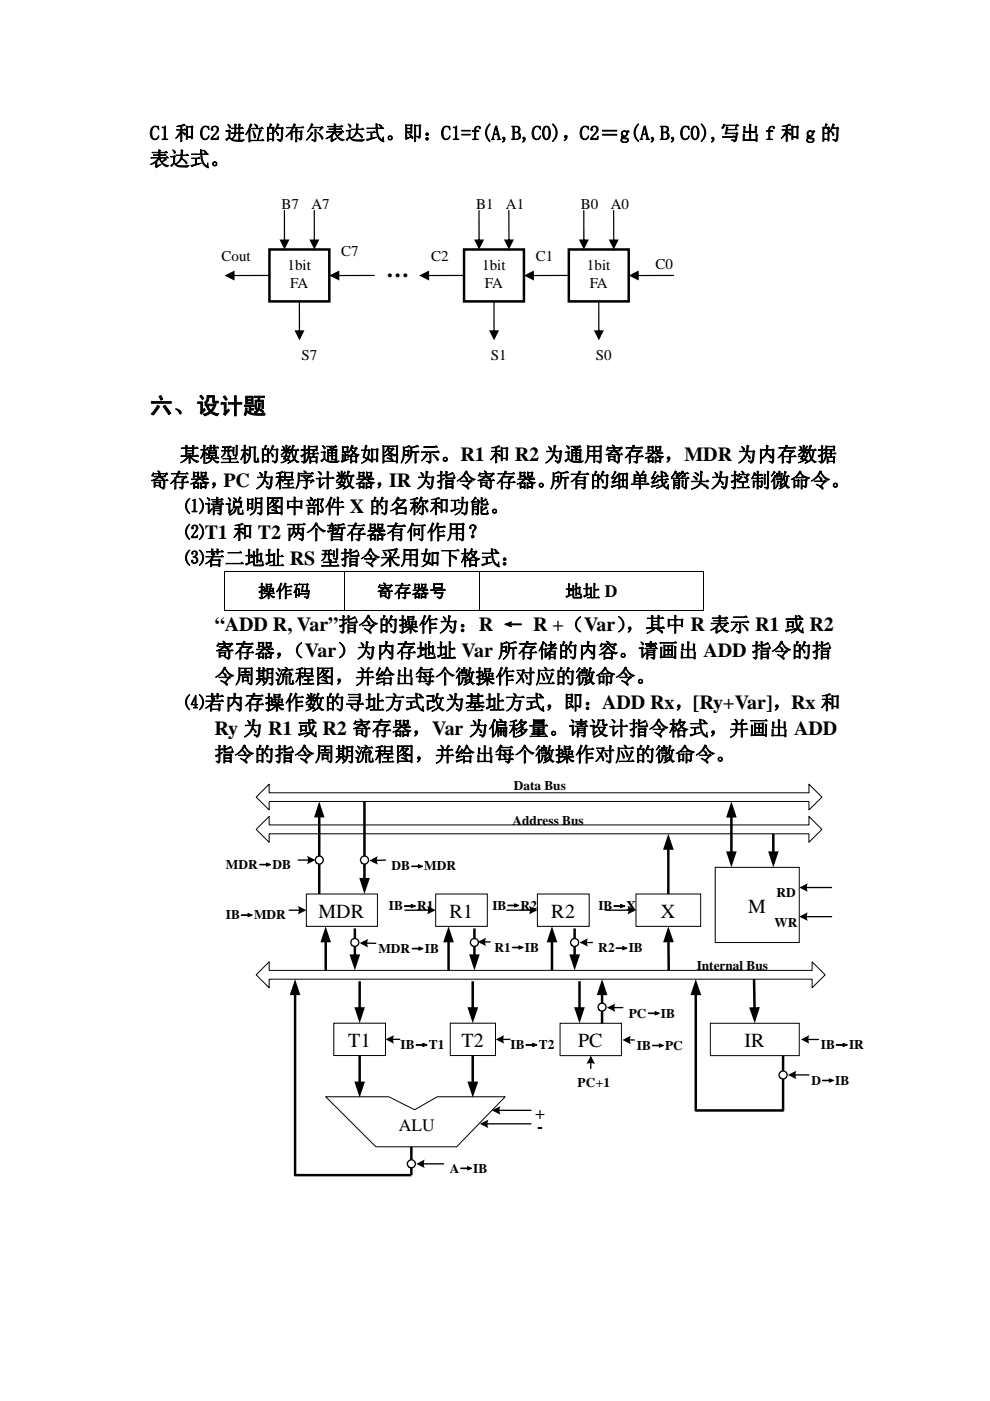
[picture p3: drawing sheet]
<svg xmlns="http://www.w3.org/2000/svg" width="210mm" height="297mm" viewBox="0 0 210 297" stroke-linecap="round" stroke-linejoin="round" font-family="sans-serif">
<path d="M47.5 121h.2v.2h-.2zM149.1 121h.2v.2h-.2zM149.1 129.5h.2v.1h-.2z" fill="#000"/>
<path d="M47.5 121.1h101.8M47.5 129.5h25.4M47.6 121.2v8.4M73 121.2v8.4M73.1 129.5h28.4M101.6 121.2v8.4M101.7 129.5h47.4M149.2 121.2v8.4" fill="none" stroke="#000" stroke-width=".21"/>
<path d="M69.1 232.5h13.4l5.4 2.8 4.9-2.8h14.3l-10.2 10.6h-17.2z" fill-rule="evenodd" fill="#fff"/>
<path d="M69.1 232.5h13.4l5.4 2.8 4.9-2.8h14.3l-10.2 10.6h-17.2z" fill="none" stroke="#000" stroke-width=".21"/>
<path d="M70.8 216.9h11v6.9h-11z" fill="#fff"/>
<path d="M70.8 216.9h11v6.9h-11z" fill="none" stroke="#000" stroke-width=".21"/>
<path d="M95.5 216.9h9.6v6.9h-9.6z" fill="#fff"/>
<path d="M95.5 216.9h9.6v6.9h-9.6z" fill="none" stroke="#000" stroke-width=".21"/>
<path d="M57.1 203.9v1.8h115.2v-1.8l2.7 2.8-2.7 2.7v-1.8h-115.2v1.8l-2.8-2.7z" fill-rule="evenodd" fill="#fff"/>
<path d="M57.1 203.9v1.8h115.2v-1.8l2.7 2.8-2.7 2.7v-1.8h-115.2v1.8l-2.8-2.7z" fill="none" stroke="#000" stroke-width=".21"/>
<path d="M62.6 210.7v38.5h24.6M76.3 208v5.8M100.3 208v5.8M76.3 223.8v5.8M100.3 223.8v5.8" fill="none" stroke="#000" stroke-width=".53"/>
<path d="M62.6 207.6l1.1 3.4h-2.3zM75.2 213.6h2.2l-1.1 3.3zM99.1 213.6h2.3l-1.1 3.3zM75.2 229.3h2.2l-1.1 3.4zM99.1 229.3h2.3l-1.1 3.4z" fill="#000"/>
<path d="M92.4 189.5h11v6.9h-11z" fill="#fff"/>
<path d="M92.4 189.5h11v6.9h-11z" fill="none" stroke="#000" stroke-width=".21"/>
<path d="M114 189.5h11v6.9h-11z" fill="#fff"/>
<path d="M114 189.5h11v6.9h-11z" fill="none" stroke="#000" stroke-width=".21"/>
<path d="M54.3 169l2.8-2.7v1.8h114.5v-1.8l2.7 2.7-2.7 2.7v-1.8h-114.5v1.8z" fill-rule="evenodd" fill="#fff"/>
<path d="M54.3 169l2.8-2.7v1.8h114.5v-1.8l2.7 2.7-2.7 2.7v-1.8h-114.5v1.8z" fill="none" stroke="#000" stroke-width=".21"/>
<path d="M151.7 183.9h17.8v15.9h-17.8z" fill="#fff"/>
<path d="M151.7 183.9h17.8v15.9h-17.8z" fill="none" stroke="#000" stroke-width=".21"/>
<path d="M57.1 173.1v1.8h114.5v-1.8l2.7 2.8-2.7 2.7v-1.8h-114.5v1.8l-2.8-2.7z" fill-rule="evenodd" fill="#fff"/>
<path d="M57.1 173.1v1.8h114.5v-1.8l2.7 2.8-2.7 2.7v-1.8h-114.5v1.8l-2.8-2.7z" fill="none" stroke="#000" stroke-width=".21"/>
<path d="M155.1 173v7.8M164 176.8v4" fill="none" stroke="#000" stroke-width=".53"/>
<path d="M155.1 169.9l1.2 3.4h-2.3zM154 180.5h2.3l-1.2 3.4zM162.9 180.5h2.3l-1.2 3.4z" fill="#000"/>
<path d="M134.9 189.5h13.7v6.9h-13.7z" fill="#fff"/>
<path d="M134.9 189.5h13.7v6.9h-13.7z" fill="none" stroke="#000" stroke-width=".21"/>
<path d="M141.8 179.9v9.6M141.8 199.5v6.2" fill="none" stroke="#000" stroke-width=".53"/>
<path d="M141.8 176.8l1.1 3.4h-2.3zM141.8 196.4l1.1 3.4h-2.2z" fill="#000"/>
<path d="M118.8 217h13v6.8h-13z" fill="#fff"/>
<path d="M118.8 217h13v6.8h-13z" fill="none" stroke="#000" stroke-width=".21"/>
<path d="M122.9 208v5.8M127.7 210.7v6.3M87.2 243.1v6.1" fill="none" stroke="#000" stroke-width=".53"/>
<path d="M121.8 213.6h2.2l-1.1 3.4zM127.7 207.6l1.1 3.4h-2.2z" fill="#000"/>
<path d="M65 189.5h15.1v6.9h-15.1z" fill="#fff"/>
<path d="M65 189.5h15.1v6.9h-15.1z" fill="none" stroke="#000" stroke-width=".21"/>
<path d="M67.7 173v16.5M77.3 169.9v16.5M69.1 199.5v6.2M75.3 196.8v5.8" fill="none" stroke="#000" stroke-width=".53"/>
<path d="M67.7 169.9l1.1 3.4h-2.2zM69.1 196.4l1.1 3.4h-2.2zM76.2 186.1h2.2l-1.1 3.4zM74.1 202.4h2.3l-1.1 3.3z" fill="#000"/>
<path d="M150.7 217h18.8v6.8h-18.8z" fill="#fff"/>
<path d="M150.7 217h18.8v6.8h-18.8z" fill="none" stroke="#000" stroke-width=".21"/>
<path d="M95.1 199.5v6.2M100.6 196.8v5.8M117.1 199.5v6.2M121.9 196.8v5.8" fill="none" stroke="#000" stroke-width=".53"/>
<path d="M95.1 196.4l1.2 3.4h-2.3zM117.1 196.4l1.1 3.4h-2.2zM99.5 202.4h2.2l-1.1 3.3zM120.8 202.4h2.2l-1.1 3.3z" fill="#000"/>
<path d="M121.3 199.2a.84 .84 0 0 1 1.2 .1 .84 .84 0 0 1-.2 1.3l-.3 .1a.85 .85 0 0 1-.9-.5 .85 .85 0 0 1 .2-1z" fill-rule="evenodd" fill="#fff"/>
<path d="M121.3 199.2a.84 .84 0 0 1 1.2 .1 .84 .84 0 0 1-.2 1.3l-.3 .1a.85 .85 0 0 1-.9-.5 .85 .85 0 0 1 .2-1z" fill="none" stroke="#000" stroke-width=".28"/>
<circle cx="100.6" cy="199.8" r=".85" fill="#fff"/>
<circle cx="100.6" cy="199.8" r=".85" fill="none" stroke="#000" stroke-width=".28"/>
<circle cx="127.7" cy="213.5" r=".85" fill="#fff"/>
<circle cx="127.7" cy="213.5" r=".85" fill="none" stroke="#000" stroke-width=".28"/>
<circle cx="67.7" cy="182.3" r=".85" fill="#fff"/>
<circle cx="67.7" cy="182.3" r=".85" fill="none" stroke="#000" stroke-width=".28"/>
<circle cx="77.3" cy="182.4" r=".85" fill="#fff"/>
<circle cx="77.3" cy="182.4" r=".85" fill="none" stroke="#000" stroke-width=".28"/>
<circle cx="75.3" cy="199.8" r=".85" fill="#fff"/>
<circle cx="75.3" cy="199.8" r=".85" fill="none" stroke="#000" stroke-width=".28"/>
<path d="M147.6 210.7v24.7h18.5v-11.6M159.9 207.6l.1 6.2" fill="none" stroke="#000" stroke-width=".53"/>
<path d="M147.6 207.6l1.1 3.4h-2.2zM158.9 213.6l2.3-.1-1.1 3.5z" fill="#000"/>
<circle cx="166.1" cy="227.9" r=".85" fill="#fff"/>
<circle cx="166.1" cy="227.9" r=".85" fill="none" stroke="#000" stroke-width=".28"/>
<circle cx="87.3" cy="246.8" r=".85" fill="#fff"/>
<g fill="none" stroke="#000" stroke-width=".28">
<path d="M61.3 193h2.3M63.2 182.4h2.4M77.6 200h2.1M81.8 182.4h-2.1M85.9 193h5.2M102.7 199.7h1.3M107.5 193h5.1M124.3 199.8h1.4M128.4 193h5.1M170.9 188.2h5.5M170.9 194.4h5.5M130.1 213.6h2"/>
<path d="M83.1 220.4h1.7M103.2 238.3h9.4M105.7 235.4h6.9M108.2 220.4h-1.7M125.3 225.2v1.3M133.4 220.5h1.2M168.5 227.9h3.1M171.2 220.4h2.4M89.7 246.8h4.4"/>
<circle cx="87.3" cy="246.8" r=".85"/>
</g>
<g fill="#000">
<path d="M63.2 192.1l1.8 .9-1.8 .9 .2-.8z" fill-rule="evenodd"/>
<path d="M65.1 181.4l1.8 1-1.8 .8 .2-.7z" fill-rule="evenodd"/>
<path d="M76.3 199.9l1.8-.8-.2 .7 .2 1.1z" fill-rule="evenodd"/>
<path d="M78.4 182.5l1.7-1-.2 .7 .3 1.1z" fill-rule="evenodd"/>
<path d="M90.6 192.1l1.8 .9-1.8 .9 .2-.7z" fill-rule="evenodd"/>
<path d="M101.3 199.7l1.8-.9-.2 1.1 .2 .7z" fill-rule="evenodd"/>
<path d="M112.2 192.1l1.8 .9-1.8 .9 .2-.8z" fill-rule="evenodd"/>
<path d="M122.9 199.8l1.8-.9-.2 1.1 .2 .7z" fill-rule="evenodd"/>
<path d="M133.1 192.1l1.8 .9-1.8 .9 .2-.8z" fill-rule="evenodd"/>
<path d="M169.5 188.2l1.8-.9-.2 .7 .2 1.1z" fill-rule="evenodd"/>
<path d="M169.5 194.4l1.8-1-.2 1.1 .2 .7z" fill-rule="evenodd"/>
<path d="M128.7 213.6l1.8-.8-.2 .7 .2 1z" fill-rule="evenodd"/>
<path d="M81.8 220.4l1.8-.9-.2 .7 .2 1.1z" fill-rule="evenodd"/>
<path d="M101.8 238.3l1.8-.9-.2 .7 .2 1.1z" fill-rule="evenodd"/>
<path d="M104.3 235.4l1.9-.9-.3 .7 .3 1.1z" fill-rule="evenodd"/>
<path d="M105.2 220.4l1.7-.9-.2 .7 .2 1.1z" fill-rule="evenodd"/>
<path d="M125.3 223.8l.9 1.8-.7-.2-1.1 .2z" fill-rule="evenodd"/>
<path d="M132 220.5l1.8-.9-.2 .7 .2 1.1z" fill-rule="evenodd"/>
<path d="M167.1 227.9l1.8-.9-.2 1.1 .2 .7z" fill-rule="evenodd"/>
<path d="M169.9 220.4l1.8-.9-.2 .7 .2 1.1z" fill-rule="evenodd"/>
<path d="M88.3 246.8l1.8-.9-.2 1 .2 .7z" fill-rule="evenodd"/>
</g>
<path d="M57.1 52.9h12.7v11h-12.7z" fill="#fff"/>
<path d="M57.1 52.9h12.7v11h-12.7z" fill="none" stroke="#000" stroke-width=".53"/>
<g fill="#000">
<path d="M49.3 58.3h7.8l.2 .1-.2 .1h-7.7zM47.6 58.4l2.1-1v2.1z"/>
<path d="M60.2 44.6h.3v6.5l-.2 .2-.1-.2zM59.3 50.8h2.1l-1.1 2.1z"/>
<path d="M66.6 44.6h.2v6.5l-.1 .2-.2-.2zM65.6 50.8h2.1l-1 2.1z"/>
<path d="M63.4 63.8l.2 .1v6.5l-.1 .1-.1-.1zM62.5 70h2.1l-1.1 2.2z"/>
</g>
<path d="M120.6 52.9h12.7v11h-12.7z" fill="#fff"/>
<path d="M120.6 52.9h12.7v11h-12.7z" fill="none" stroke="#000" stroke-width=".53"/>
<g fill="#000">
<path d="M112.8 58.3h7.8l.2 .1-.2 .1h-7.7zM111.1 58.4l2.1-1v2.1z"/>
<path d="M123.7 44.6h.3v6.5l-.2 .2-.1-.2zM122.8 50.8h2.1l-1.1 2.1z"/>
<path d="M130.1 44.6h.2v6.5l-.1 .2-.2-.2zM129.1 50.8h2.1l-1 2.1z"/>
<path d="M126.9 63.8l.2 .1v6.5l-.1 .1-.1-.1zM126 70h2.1l-1.1 2.2z"/>
</g>
<path d="M98.4 52.9h12.7v11h-12.7z" fill="#fff"/>
<path d="M98.4 52.9h12.7v11h-12.7z" fill="none" stroke="#000" stroke-width=".53"/>
<g fill="#000">
<path d="M71.5 58.3h7.9l.1 .1-.1 .1h-7.8zM69.8 58.4l2.2-1v2.1z"/>
<path d="M90.6 58.3h7.8l.2 .1-.2 .1h-7.7zM88.9 58.4l2.1-1v2.1z"/>
<path d="M101.5 44.6h.2v6.5l-.1 .2-.1-.2zM100.6 50.8h2.1l-1.1 2.1z"/>
<path d="M107.8 44.6h.3v6.5l-.2 .2-.1-.2zM106.9 50.8h2.1l-1.1 2.1z"/>
<path d="M135 58.3h7.9l.1 .1-.1 .1h-7.8zM133.3 58.4l2.2-1v2.1z"/>
<path d="M104.7 63.8l.2 .1v6.5l-.1 .1-.2-.1zM103.7 70h2.2l-1.1 2.2z"/>
</g>
<g font-size="4.9">
<text x="81.9" y="58.8">…</text>
<text x="31.7" y="87.7">六、设计题</text>
</g>
<g font-size="4.2">
<text x="31.7" y="29.7">C1 和 C2 进位的布尔表达式。即：C1=f(A,B,C0)，C2＝g(A,B,C0),写出 f 和 g 的</text>
<text x="31.7" y="35.2">表达式。</text>
<text x="38.1" y="97.8">某模型机的数据通路如图所示。R1 和 R2 为通用寄存器，MDR 为内存数据</text>
<text x="31.7" y="103.3">寄存器，PC 为程序计数器，IR 为指令寄存器。所有的细单线箭头为控制微命令。</text>
<text x="39.2" y="108.8">⑴请说明图中部件 X 的名称和功能。</text>
<text x="39.2" y="114.3">⑵T1 和 T2 两个暂存器有何作用？</text>
<text x="39.2" y="119.8">⑶若二地址 RS 型指令采用如下格式：</text>
<text x="45.6" y="133.9">“ADD R, Var”指令的操作为：R ← R +（Var）</text>
<text x="132.7" y="133.9">，其中 R 表示 R1 或 R2</text>
<text x="45.6" y="139.4">寄存器，</text>
<text x="60.4" y="139.4">（Var）为内存地址 Var 所存储的内容。请画出 ADD 指令的指</text>
<text x="45.6" y="144.9">令周期流程图，并给出每个微操作对应的微命令。</text>
<text x="39.2" y="150.4">⑷若内存操作数的寻址方式改为基址方式，即：ADD Rx，[Ry+Var]，Rx 和</text>
<text x="45.5" y="155.9">Ry 为 R1 或 R2 寄存器，Var 为偏移量。请设计指令格式，并画出 ADD</text>
<text x="45.5" y="161.4">指令的指令周期流程图，并给出每个微操作对应的微命令。</text>
<text x="67.6" y="194.6">MDR</text>
<text x="95.3" y="194.6">R1</text>
<text x="116.9" y="194.6">R2</text>
<text x="140.2" y="194.6">X</text>
<text x="158.7" y="193.5">M</text>
<text x="73.9" y="222">T1</text>
<text x="97.9" y="222">T2</text>
<text x="122.6" y="222">PC</text>
<text x="157.9" y="222">IR</text>
</g>
<g font-size="3.7">
<text x="54.7" y="126.6">操作码</text>
<text x="79.9" y="126.6">寄存器号</text>
<text x="119.9" y="126.6">地址 D</text>
<text x="84.6" y="239.9">ALU</text>
<text x="113.5" y="237.3">+</text>
<text x="113.9" y="240.1">-</text>
</g>
<g font-size="3.2">
<text x="59.7" y="44.2">B7</text>
<text x="66" y="44.2">A7</text>
<text x="101" y="44.2">B1</text>
<text x="107.3" y="44.2">A1</text>
<text x="123.2" y="44.2">B0</text>
<text x="129.5" y="44.2">A0</text>
<text x="47" y="55.2">Cout</text>
<text x="61" y="57.3">1bit</text>
<text x="72.4" y="54.3">C7</text>
<text x="91.4" y="55.2">C2</text>
<text x="102.3" y="57.3">1bit</text>
<text x="113.7" y="55.2">C1</text>
<text x="124.5" y="57.3">1bit</text>
<text x="139.1" y="57">C0</text>
<text x="61.6" y="61">FA</text>
<text x="102.8" y="61">FA</text>
<text x="125.1" y="61">FA</text>
<text x="63.9" y="76.3">S7</text>
<text x="104.1" y="76.3">S1</text>
<text x="126.4" y="76.3">S0</text>
</g>
<g font-size="2.8">
<text x="109" y="167.4">Data Bus</text>
<text x="108.7" y="175">Address Bus</text>
<text x="47.9" y="184.2">MDR→DB</text>
<text x="83.1" y="184.6">DB→MDR</text>
<text x="164.7" y="190.2">RD</text>
<text x="47.9" y="194.9">IB→MDR</text>
<text x="82.5" y="193">IB→R1</text>
<text x="104.4" y="192.9">IB→R2</text>
<text x="126.9" y="193">IB→X</text>
<text x="164.3" y="196.4">WR</text>
<text x="80.3" y="202">MDR→IB</text>
<text x="104.9" y="201.8">R1→IB</text>
<text x="126.9" y="201.9">R2→IB</text>
<text x="147.8" y="205.6">Internal Bus</text>
<text x="133.4" y="215.7">PC→IB</text>
<text x="85" y="222.5">IB→T1</text>
<text x="108.3" y="222.5">IB→T2</text>
<text x="135.1" y="222.6">IB→PC</text>
<text x="174.1" y="222.5">IB→IR</text>
<text x="122.5" y="230.5">PC+1</text>
<text x="172.1" y="230">D→IB</text>
<text x="95.4" y="248.6">A→IB</text>
</g>
</svg>
